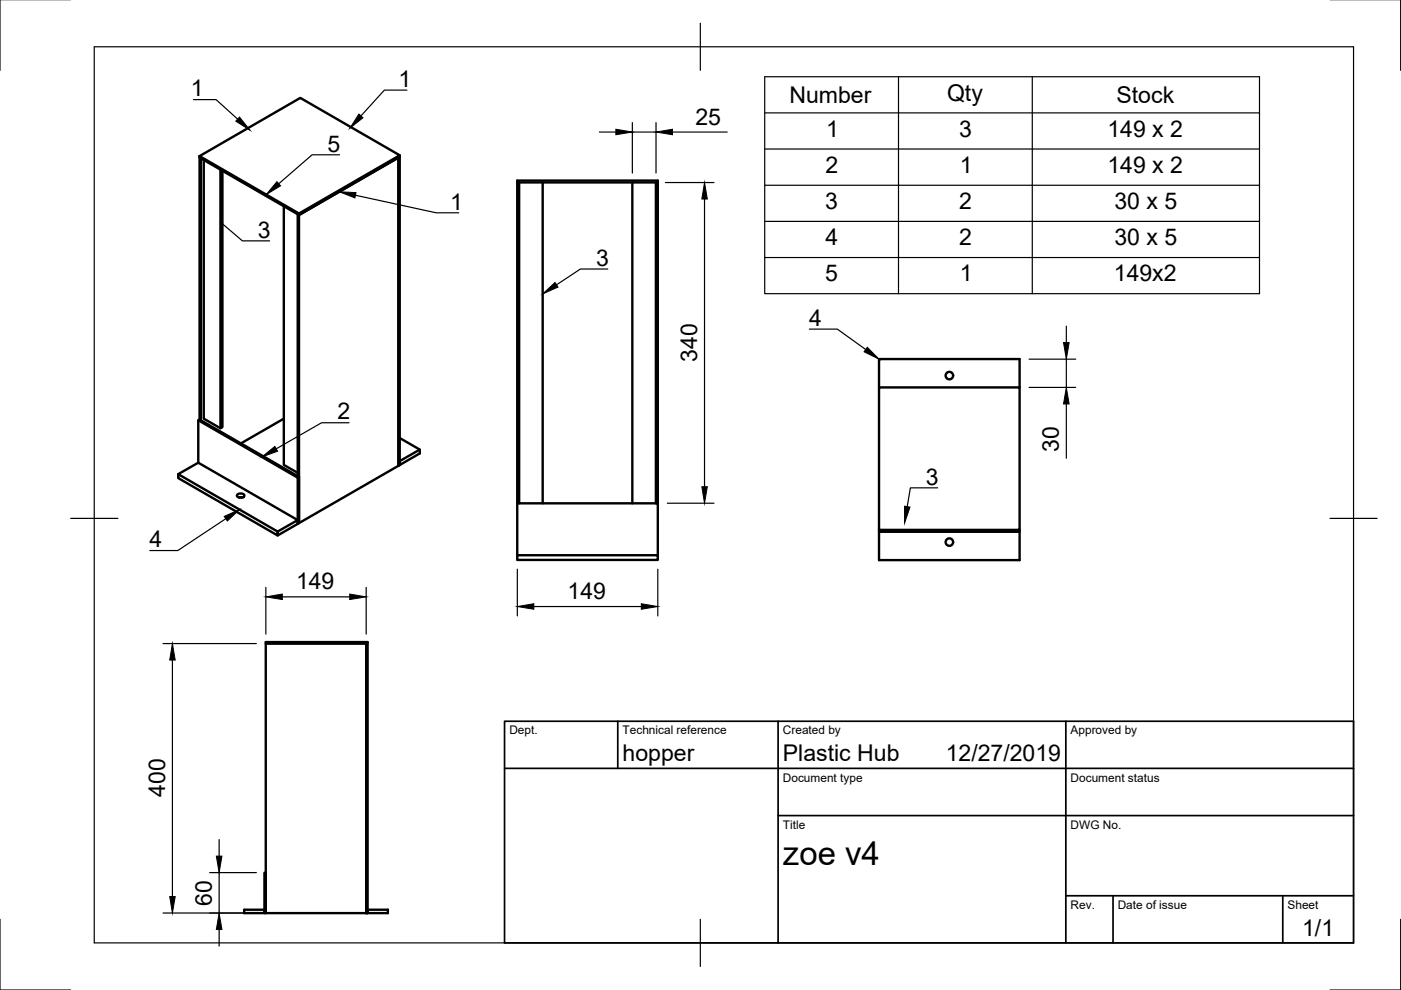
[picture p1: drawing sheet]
<svg xmlns="http://www.w3.org/2000/svg" width="297mm" height="210mm" viewBox="0 0 297 210" stroke-linecap="round" stroke-linejoin="round" font-family="sans-serif">
<!-- layer: Visible -->
<g fill="none" stroke="#000" stroke-width=".51">
<path d="M42.3 33.1l21.4-12.3 21.1 12.1-21.4 12.4zM43.2 33.9v54.9l3.5 2M46.7 36v54.8l.5-.2v-54.4M84.5 33.4l.3-.2v65.4l-.3 .2zM84.8 32.9v.3l-21.4 12.4-21.1-12.2v-.3M109.7 38.3h29.8v.4h-29.8zM115.1 38.7v68M134.1 38.7v68M60.2 43.7v54.9l2.9 1.7M63.4 45.3v65.6l21.1-12.1M42 98.1l21.1 12.2v.8l-4.2 2.4M42 89.1l21.1 12.2"/>
<path d="M42 98.1l-4.2 2.4M42.3 89v-55.6l.3 .2v55.5M42.3 89l-.3 .1v9M42.3 89l21.1 12.1M60.2 88.8l-9.1 5.2M84.5 98.8v-65.4l-21.1 12.2-.3-.2v55.6M84.8 92.9l4.2 2.4v.8l-4.2 2.5v-.8l4.2-2.5M186.4 82.1h29.8v30.2h-29.8zM186.4 82.1v-6h29.8v6M37.8 100.5l21.1 12.2v.8l-21.1-12.1zM50.3 104.9l.7-.3a.57 .57 0 0 1 .8 .6l-.8 .3a.57 .57 0 0 1-.7-.6zM50.7 105.5h.7"/>
<path d="M63.1 101.3l.3-.2v9.8l-.3 .2zM63.1 110.3l-4.2 2.4M109.7 106.7v-68h.4v68M109.7 106.7h29.8v11h-29.8v1h29.8v-1M109.7 106.7v11M139.1 106.7v-68h.4v68M186.4 112.3v6.5h29.8v-6.1M216.2 112.3v.4h-29.8M56.3 136.4h21.4v57.2h-21.4zM56.3 136.1h21.6v.3h-21.6zM77.7 136.4h.2v57.2h-.2zM51.8 192.9h4.3v.7h-4.3z"/>
<path d="M56.1 185h.2v8.6h-.2zM77.9 192.9h4.3v.7h-4.3z"/>
<circle cx="201.3" cy="79.6" r=".79"/>
<circle cx="201.3" cy="114.9" r=".79"/>
</g>
<!-- layer: Border -->
<path d="M0 -.1v15M297 -.1v15M20 9.9h267v190h-267zM148.5 4.9v10M15 109.9h10M282 109.9h10M0 194.9v15h15M148.5 194.9v10M297 194.9v15h-15" fill="none" stroke="#000" stroke-width=".25"/>
<!-- layer: TitleBlock -->
<path d="M107 152.9h180v47h-180zM131 152.9v10M165 152.9v47M226 152.9v47M107 162.9h180M165 172.9h122M226 189.9h61M236 189.9v10M272 189.9v10" fill="none" stroke="#000" stroke-width=".36"/>
<!-- layer: Annotations -->
<path d="M50.8 24.8l2.2 2.8-3-1.9zM58.7 38.5l.8 .9-3 1.8zM76.1 24.2l.9 .8-2.8 2.2zM71.9 40.7l3.6 .1-.3 1.2zM115.1 62.3l2.6-2.4 .6 1zM183.9 73.6l2.5 2.6-3.2-1.6zM55.5 96.9l2.8-2.2 .5 1zM47.5 109.5l3.3-1.5-2.6 2.5zM191.8 107.3l1.1 .2-1.1 3.4z" fill="#000" stroke="#000" stroke-width=".21"/>
<path d="M86.3 19.1h-4.8l-5 5.5M41 21.1h4.8l4.6 4.2M72 32.8h-5.8l-7.1 6.2M46.8 47.1l4.6 4h5.8M75.4 41.4l17.1 3.7h4.8M128.9 57h-5.8l-5.1 3.4M171.6 69.8h5.9l6 4.3M74 89.6h-5.8l-9.6 5.6M47.9 110l-10.2 6.7h-5.9M198.8 103.4h-5.8l-.7 4" fill="none" stroke="#000" stroke-width=".25"/>
<!-- layer: Dimensions -->
<g fill="none" stroke="#000" stroke-width=".25">
<path d="M127.1 28h3.5M134.1 26v10.7M134.1 28h5M139.1 26v10.7M141.1 38.7h10.3M142.6 28h11.6M149.4 42.2v61M218.2 76.2h9.9M226.1 69.1v3.5M226.1 76.2v5.9M218.2 82.1h9.9M226.1 85.7v11.4"/>
<path d="M141.5 106.7h9.9M34.6 136.5h19.8M36.6 139.9v50.2M56.4 124.5v9.9M59.9 126.5h14.2M77.6 124.5v9.9M109.7 120.7v9.9M113.2 128.6h22.8M139.5 120.7v9.9M46.5 178v3.5M34.6 193.6h19.8M44.4 185h10"/>
<path d="M46.5 185v8.6M46.5 197.1v3.5"/>
</g>
<g fill="#000" stroke="#000" stroke-width=".21">
<path d="M130.6 27.4l3.5 .6-3.5 .6zM139.1 28l3.5-.6v1.2zM149.4 38.7l.6 3.5h-1.2zM225.5 72.6h1.2l-.6 3.6zM226.1 82.1l.6 3.6h-1.2zM148.8 103.2h1.2l-.6 3.5zM36.6 136.5l.5 3.4h-1.1zM56.4 126.5l3.5-.5v1.1zM74.1 126l3.5 .5-3.5 .6zM109.7 128.6l3.5-.6v1.2zM136 128l3.5 .6-3.5 .6zM36 190.1h1.1l-.5 3.5z"/>
<path d="M46.5 193.6l.6 3.5h-1.2zM45.9 181.5h1.2l-.6 3.5z"/>
</g>
<!-- layer: BOM -->
<path d="M162.1 16.3h104.9v46h-104.9zM190.5 16.3v46M218.9 16.3v46M162.1 23.9h104.9M162.1 31.6h104.9M162.1 39.3h104.9M162.1 46.9h104.9M162.1 54.6h104.9" fill="none" stroke="#000" stroke-width=".25"/>
<text font-size="7" x="166" y="183.4">zoe v4</text>
<g font-size="4.9">
<text x="40.5" y="20.4">1</text>
<text x="84.5" y="18.4">1</text>
<text x="167.4" y="21.8">Number</text>
<text x="200.8" y="21.4">Qty</text>
<text x="236.7" y="21.9">Stock</text>
<text x="147.4" y="26.4">25</text>
<text x="175.1" y="28.9">1</text>
<text x="203.3" y="28.9">3</text>
<text x="234.8" y="28.9">149 x 2</text>
<text x="69.5" y="32.1">5</text>
<text x="175" y="36.6">2</text>
<text x="203.5" y="36.6">1</text>
<text x="234.8" y="36.6">149 x 2</text>
<text x="95.4" y="44.4">1</text>
<text x="175" y="44.3">3</text>
<text x="203.4" y="44.3">2</text>
<text x="236.3" y="44.3">30 x 5</text>
<text x="54.7" y="50.4">3</text>
<text x="175" y="51.9">4</text>
<text x="203.4" y="52">2</text>
<text x="236.3" y="52">30 x 5</text>
<text x="126.4" y="56.3">3</text>
<text x="174.9" y="59.6">5</text>
<text x="203.5" y="59.6">1</text>
<text x="236.2" y="59.6">149x2</text>
<text x="171.5" y="69.1">4</text>
<text x="147.8" y="76.8" transform="rotate(-90 147.8 76.8)">340</text>
<text x="71.5" y="88.9">2</text>
<text x="224.5" y="95.9" transform="rotate(-90 224.5 95.9)">30</text>
<text x="196.3" y="102.7">3</text>
<text x="31.7" y="116">4</text>
<text x="62.8" y="125">149</text>
<text x="120.3" y="127">149</text>
<text x="132" y="161.4">hopper</text>
<text x="166" y="161.4">Plastic Hub</text>
<text x="200.5" y="161.4">12/27/2019</text>
<text x="35" y="169" transform="rotate(-90 35 169)">400</text>
<text x="44.9" y="192" transform="rotate(-90 44.9 192)">60</text>
<text x="276.1" y="198.6">1/1</text>
</g>
<g font-size="2.5">
<text x="108" y="155.7">Dept.</text>
<text x="132" y="155.7">Technical reference</text>
<text x="166" y="155.7">Created by</text>
<text x="227" y="155.7">Approved by</text>
<text x="166" y="165.7">Document type</text>
<text x="227" y="165.7">Document status</text>
<text x="166" y="175.7">Title</text>
<text x="227" y="175.7">DWG No.</text>
<text x="227" y="192.7">Rev.</text>
<text x="237" y="192.7">Date of issue</text>
<text x="273" y="192.7">Sheet</text>
</g>
</svg>
